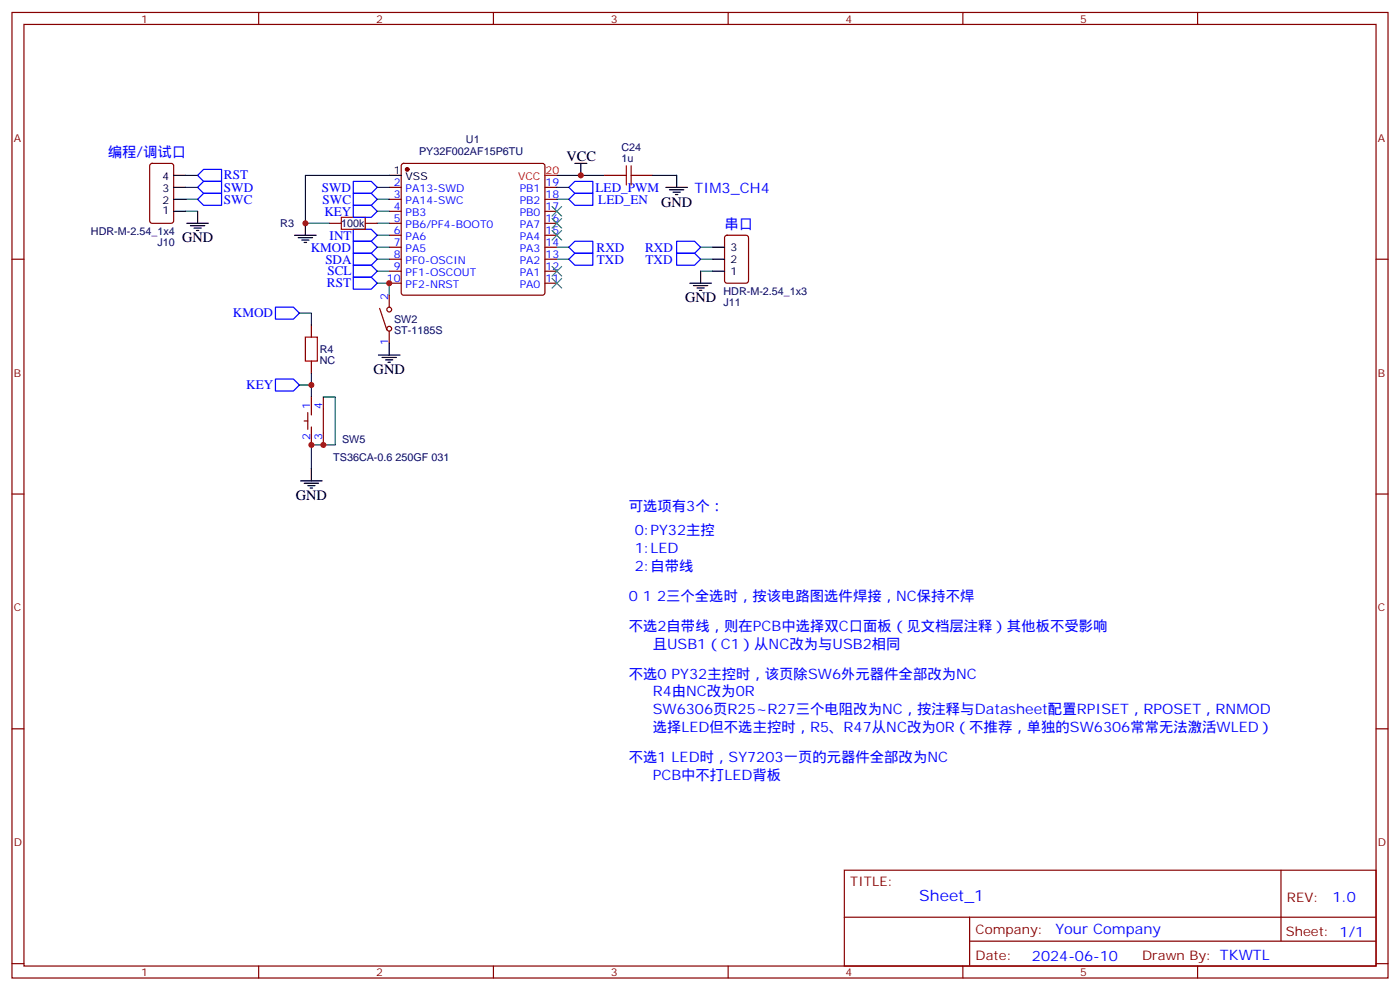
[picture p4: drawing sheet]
<svg xmlns="http://www.w3.org/2000/svg" width="412mm" height="292mm" viewBox="0 0 412 292" stroke-linecap="round" stroke-linejoin="round" font-family="sans-serif">
<g fill="none" stroke="#870000" stroke-width=".35">
<path d="M3.5 3.7h405.4v284.3h-405.4zM7.1 7.2h398.2v277.3h-398.2zM76.2 3.7v3.5M145.3 3.7v3.5M214.5 3.7v3.5M283.6 3.7v3.5M352.8 3.7v3.5M44.3 48.3l.5-.2h5.6l.7 .4 .1 16.6-.5 .6-5.9 .1-.6-.5-.1-16.5zM114.7 55.2h3.5M114.7 58.7h3.5M118.4 48.3l.5-.2h40.9l.5 .2 .2 .5v37.4l-.2 .5-.5 .2h-40.9l-.5-.2-.2-.5v-37.4zM160.5 55.2h3.5"/>
<path d="M160.5 58.7h3.5M178.2 51.6h3.5M188.7 51.6h3.6M3.5 76.3h3.6M97 65.8h3.5M107.6 65.8h3.5M114.7 76.3h3.5M114.7 62.2h3.5M114.7 65.8h3.5M114.7 69.3h3.5M114.7 72.8h3.5M114.7 79.9h3.5"/>
<path d="M160.5 76.3h3.5M160.5 62.2h3.5M160.5 65.8h3.5M160.5 69.3h3.5M160.5 72.8h3.5M160.5 79.9h3.5M213.7 69.5l.4-.2h5.7l.6 .4 .1 13-.5 .6-5.9 .1-.6-.5-.1-12.9zM405.3 76.3h3.6M91.7 95.7v3.6M111.8 90.8l2.1 6.4M114.7 83.4h3.5M114.7 86.9v3.6"/>
<path d="M114.7 97.5v3.5M160.5 83.4h3.5M91.7 106.3v3.6M91.7 116.9v5.3M95.2 116.9v14.1M89.6 124h1.1M90.7 121.5v4.9M91.7 125.7v5.3M3.5 145.5h3.6M405.3 145.5h3.6M3.5 214.6h3.6M405.3 214.6h3.6"/>
<path d="M248.7 256.3h156.6v28.2h-156.6zM377.3 256.3v20.9M248.7 270.1h156.5M285.6 277.2h119.6M285.6 270.1v14.1M3.5 283.8h3.6M76.2 284.5v3.5M145.3 284.5v3.5M214.5 284.5v3.5M283.6 284.5v3.5M352.8 284.5v3.5M405.3 283.8h3.6"/>
<circle cx="114.7" cy="91.2" r=".71"/>
<circle cx="114.7" cy="96.8" r=".71"/>
</g>
<circle cx="119.9" cy="49.9" r=".53" fill="#870000" stroke="#870000" stroke-width=".35"/>
<g fill="none" stroke="#000" stroke-width=".35">
<path d="M51.2 51.6h3.5M51.2 58.7h3.5M51.2 55.2h3.5M114.7 51.6h3.5M169.3 48.1h3.6M171.1 48.1v3.5M196.1 55.2h6.4M197.2 55.9h4.2M198.3 56.6h2.1M199 57.3h.7M199.3 51.6v3.6M51.2 62.2h3.5"/>
<path d="M55 65.8h6.4M56.1 66.5h4.2M57.1 67.2h2.2M57.9 67.9h.7M58.2 62.2v3.6M86.8 69.3h6.3M87.8 70h4.3M88.9 70.7h2.1M89.6 71.4h.7M90 65.8v3.5M206.4 79.9v3.5M209.9 72.8h3.5"/>
<path d="M209.9 79.9h3.5M209.9 76.3h3.5M203.2 83.4h6.3M204.3 84.1h4.2M205.3 84.8h2.1M206 85.5h.7M111.5 104.6h6.3M112.5 105.3h4.3M113.6 106h2.1M114.3 106.7h.7M114.7 101v3.6M91.7 138.1v3.5"/>
<path d="M88.5 141.6h6.4M89.6 142.3h4.2M90.7 143h2.1M91.4 143.7h.7"/>
</g>
<path d="M160.5 51.6h3.5" fill="none" stroke="#f00" stroke-width=".35"/>
<g fill="none" stroke="#00f" stroke-width=".35">
<path d="M60 49.9h5.3v3.5h-5.3l-1.8-1.8zM60 53.4h5.3v3.5h-5.3l-1.8-1.7zM60 56.9h5.3v3.6h-5.3l-1.8-1.8zM104.1 53.4h5.3l1.7 1.8-1.7 1.7h-5.3zM104.1 56.9h5.3l1.7 1.8-1.7 1.8h-5.3zM167.6 55.2l1.7-1.8h5.3v3.5h-5.3zM169.3 56.9h5.3v3.6h-5.3l-1.7-1.8zM104.1 78.1h5.3l1.7 1.8-1.7 1.7h-5.3zM104.1 74.6h5.3l1.7 1.7-1.7 1.8h-5.3zM104.1 67.5h5.3l1.7 1.8-1.7 1.7h-5.3zM104.1 60.5h5.3l1.7 1.7-1.7 1.8h-5.3zM104.1 71h5.3l1.7 1.8-1.7 1.8h-5.3z"/>
<path d="M169.3 74.6h5.3v3.5h-5.3l-1.7-1.8zM169.3 71h5.3v3.6h-5.3l-1.7-1.8zM199.3 71h5.3l1.8 1.8-1.8 1.8h-5.3zM199.3 74.6h5.3l1.8 1.7-1.8 1.8h-5.3zM81.1 90.5h5.3l1.8 1.7-1.8 1.8h-5.3zM104.1 81.6h5.3l1.7 1.8-1.7 1.8h-5.3zM81.1 111.6h5.3l1.8 1.8-1.8 1.7h-5.3z"/>
</g>
<g fill="none" stroke="#008700" stroke-width=".35">
<path d="M54.7 58.7h3.5M54.7 55.2h3.5M54.7 51.6h3.5M111.1 58.7h3.6M111.1 55.2h3.6M114.7 51.6h-24.7v14.2h7M164 58.7h3.6M164 55.2h3.6M164 51.6h14.2M192.3 51.6h7M54.7 62.2h3.5M111.1 79.9h3.6"/>
<path d="M111.1 76.3h3.6M111.1 62.2h3.6M111.1 72.8h3.6M111.1 65.8h3.6M111.1 69.3h3.6M164 76.3h3.6M164 72.8h3.6M206.4 79.9h3.5M206.4 76.3h3.5M206.4 72.8h3.5M88.2 92.2h3.5v3.5M111.1 83.4h3.6v3.5"/>
<path d="M88.2 113.4h3.5v3.5M91.7 109.9v3.5M95.2 116.9h3.6v14.1h-7.1v7.1"/>
</g>
<path d="M181.7 51.6h2.8M184.5 48.8v5.7M185.9 51.6h2.8M185.9 48.8v5.7M100.5 64h7.1v3.5h-7.1zM90 99.3h3.5v7h-3.5z" fill="none" stroke="#a10000" stroke-width=".35"/>
<path d="M162.6 60.8l2.9 2.8M162.6 64.3l2.9 2.9M162.6 67.9l2.9 2.8M162.6 78.5l2.9 2.8M165.5 60.8l-2.9 2.8M165.5 64.3l-2.9 2.9M165.5 67.9l-2.9 2.8M165.5 78.5l-2.9 2.8M162.6 82l2.9 2.8M165.5 82l-2.9 2.8" fill="none" stroke="#3c3" stroke-width=".35"/>
<g fill="#c00">
<circle cx="114.7" cy="83.4" r=".88"/>
<circle cx="90" cy="65.8" r=".88"/>
<circle cx="171.1" cy="51.6" r=".88"/>
<circle cx="91.7" cy="131" r=".88"/>
<circle cx="95.3" cy="131" r=".88"/>
<circle cx="91.7" cy="113.4" r=".88"/>
</g>
<text font-size="4.6" fill="#00f" x="270.8" y="265.3">Sheet_1</text>
<g font-size="4.2" fill="#00f">
<text x="31.7" y="46.4">编程/调试口</text>
<text x="204.6" y="56.9">TIM3_CH4</text>
<text x="213.4" y="67.5">串口</text>
<text x="185.2" y="150.4">可选项有3个：</text>
<text x="187" y="157.5">0:PY32主控</text>
<text x="187" y="162.8">1:LED</text>
<text x="187" y="168.1">2:自带线</text>
<text x="185.2" y="176.9">0 1 2三个全选时，按该电路图选件焊接，NC保持不焊</text>
<text x="185.2" y="185.7">不选2自带线，则在PCB中选择双C口面板（见文档层注释）其他板不受影响</text>
<text x="192.3" y="191">且USB1（C1）从NC改为与USB2相同</text>
<text x="185.2" y="199.8">不选0 PY32主控时，该页除SW6外元器件全部改为NC</text>
<text x="192.3" y="205.1">R4由NC改为0R</text>
<text x="192.3" y="210.4">SW6306页R25~R27三个电阻改为NC，按注释与Datasheet配置RPISET，RPOSET，RNMOD</text>
<text x="192.3" y="215.7">选择LED但不选主控时，R5、R47从NC改为0R（不推荐，单独的SW6306常常无法激活WLED）</text>
<text x="185.2" y="224.5">不选1 LED时，SY7203一页的元器件全部改为NC</text>
<text x="192.3" y="229.8">PCB中不打LED背板</text>
<text x="392.5" y="265.5">1.0</text>
<text x="310.9" y="275.1">Your Company</text>
<text x="304" y="282.9">2024-06-10</text>
</g>
<g font-size="4.2">
<text x="166.9" y="47.4">VCC</text>
<text x="194.7" y="60.8">GND</text>
<text x="53.7" y="71.4">GND</text>
<text x="201.8" y="89">GND</text>
<text x="110.1" y="110.2">GND</text>
<text x="87.1" y="147.2">GND</text>
</g>
<g font-size="3.9" fill="#00f">
<text x="66" y="52.8">RST</text>
<text x="66" y="56.4">SWD</text>
<text x="66" y="60">SWC</text>
<text x="94.8" y="56.4">SWD</text>
<text x="95" y="60">SWC</text>
<text x="175.4" y="56.5">LED_PWM</text>
<text x="95.5" y="63.7">KEY</text>
<text x="176.2" y="60.1">LED_EN</text>
<text x="97.1" y="70.5">INT</text>
<text x="91.5" y="74.1">KMOD</text>
<text x="95.8" y="77.6">SDA</text>
<text x="175.7" y="74.1">RXD</text>
<text x="175.8" y="77.6">TXD</text>
<text x="190.1" y="74.1">RXD</text>
<text x="190.2" y="77.6">TXD</text>
<text x="96.5" y="81.1">SCL</text>
<text x="96.3" y="84.6">RST</text>
<text x="68.6" y="93.5">KMOD</text>
<text x="72.6" y="114.5">KEY</text>
</g>
<g font-size="3.9" fill="#800">
<text x="250.5" y="260.8">TITLE:</text>
<text x="379.1" y="265.5">REV:</text>
<text x="287.4" y="275">Company:</text>
<text x="378.7" y="275.7">Sheet: 1/1</text>
<text x="287.4" y="282.7">Date:</text>
<text x="336.4" y="282.8">Drawn By: TKWTL</text>
</g>
<g font-size="3.2" fill="#800">
<text x="41.6" y="6.7">1</text>
<text x="110.8" y="6.7">2</text>
<text x="179.9" y="6.7">3</text>
<text x="249.1" y="6.7">4</text>
<text x="318.2" y="6.7">5</text>
<text x="4.1" y="41.8">A</text>
<text x="405.9" y="41.8">A</text>
<text x="4.1" y="110.9">B</text>
<text x="405.9" y="110.9">B</text>
<text x="4.1" y="180.1">C</text>
<text x="405.9" y="180.1">C</text>
<text x="4.1" y="249.2">D</text>
<text x="405.9" y="249.2">D</text>
<text x="41.6" y="287.5">1</text>
<text x="110.8" y="287.5">2</text>
<text x="179.9" y="287.5">3</text>
<text x="249.1" y="287.5">4</text>
<text x="318.2" y="287.5">5</text>
</g>
<g font-size="3.2" fill="#000080">
<text x="123.4" y="45.7">PY32F002AF15P6TU</text>
<text x="137.2" y="42.2">U1</text>
<text x="183.1" y="47.8">1u</text>
<text x="183.1" y="44.5">C24</text>
<text x="26.8" y="69.3">HDR-M-2.54_1x4</text>
<text x="82.6" y="66.9">R3</text>
<text x="100.5" y="66.9">100k</text>
<text x="46.4" y="72.5">J10</text>
<text x="213.1" y="86.9">HDR-M-2.54_1x3</text>
<text x="116.1" y="95.1">SW2</text>
<text x="213.1" y="90.1">J11</text>
<text x="116.1" y="98.3">ST-1185S</text>
<text x="94.2" y="107.1">NC</text>
<text x="94.2" y="103.9">R4</text>
<text x="100.8" y="130.5">SW5</text>
<text x="98.2" y="135.8">TS36CA-0.6 250GF 031</text>
</g>
<g font-size="3.2">
<text x="47.8" y="53.1">4</text>
<text x="116" y="51.3">1</text>
<text x="119.5" y="53.1">VSS</text>
<text x="47.8" y="56.6">3</text>
<text x="47.8" y="62.9">1</text>
<text x="47.8" y="60.1">2</text>
<text x="215.2" y="73.9">3</text>
<text x="215.2" y="77.4">2</text>
<text x="215.2" y="80.9">1</text>
</g>
<g font-size="3.2" fill="#f00">
<text x="152.6" y="53.1">VCC</text>
<text x="160.7" y="51.3">20</text>
</g>
<g font-size="3.2" fill="#00f">
<text x="116" y="54.8">2</text>
<text x="116" y="58.3">3</text>
<text x="119.5" y="56.6">PA13-SWD</text>
<text x="153.1" y="56.6">PB1</text>
<text x="160.7" y="58.3">18</text>
<text x="160.7" y="54.8">19</text>
<text x="116" y="61.9">4</text>
<text x="116" y="65.4">5</text>
<text x="119.5" y="60.1">PA14-SWC</text>
<text x="119.5" y="63.6">PB3</text>
<text x="153.1" y="63.6">PB0</text>
<text x="153.1" y="60.1">PB2</text>
<text x="160.7" y="65.4">16</text>
<text x="160.7" y="61.9">17</text>
<text x="116" y="68.9">6</text>
<text x="119.5" y="67.2">PB6/PF4-BOOT0</text>
<text x="119.5" y="70.7">PA6</text>
<text x="153.1" y="70.7">PA4</text>
<text x="153.1" y="67.2">PA7</text>
<text x="160.7" y="68.9">15</text>
<text x="116" y="72.5">7</text>
<text x="116" y="76">8</text>
<text x="119.5" y="74.2">PA5</text>
<text x="119.5" y="77.8">PF0-OSCIN</text>
<text x="153.1" y="77.8">PA2</text>
<text x="153.1" y="74.2">PA3</text>
<text x="160.7" y="76">13</text>
<text x="160.7" y="72.5">14</text>
<text x="114" y="83">10</text>
<text x="116" y="79.5">9</text>
<text x="119.5" y="81.3">PF1-OSCOUT</text>
<text x="153.1" y="81.3">PA1</text>
<text x="160.7" y="83">11</text>
<text x="160.7" y="79.5">12</text>
<text x="114.3" y="88.3" transform="rotate(-90 114.3 88.3)">2</text>
<text x="119.5" y="84.8">PF2-NRST</text>
<text x="153.1" y="84.8">PA0</text>
<text x="114.3" y="101.6" transform="rotate(-90 114.3 101.6)">1</text>
<text x="91.4" y="120.4" transform="rotate(-90 91.4 120.4)">1</text>
<text x="94.9" y="120.4" transform="rotate(-90 94.9 120.4)">4</text>
<text x="91.4" y="129.5" transform="rotate(-90 91.4 129.5)">2</text>
<text x="94.9" y="129.5" transform="rotate(-90 94.9 129.5)">3</text>
</g>
</svg>
